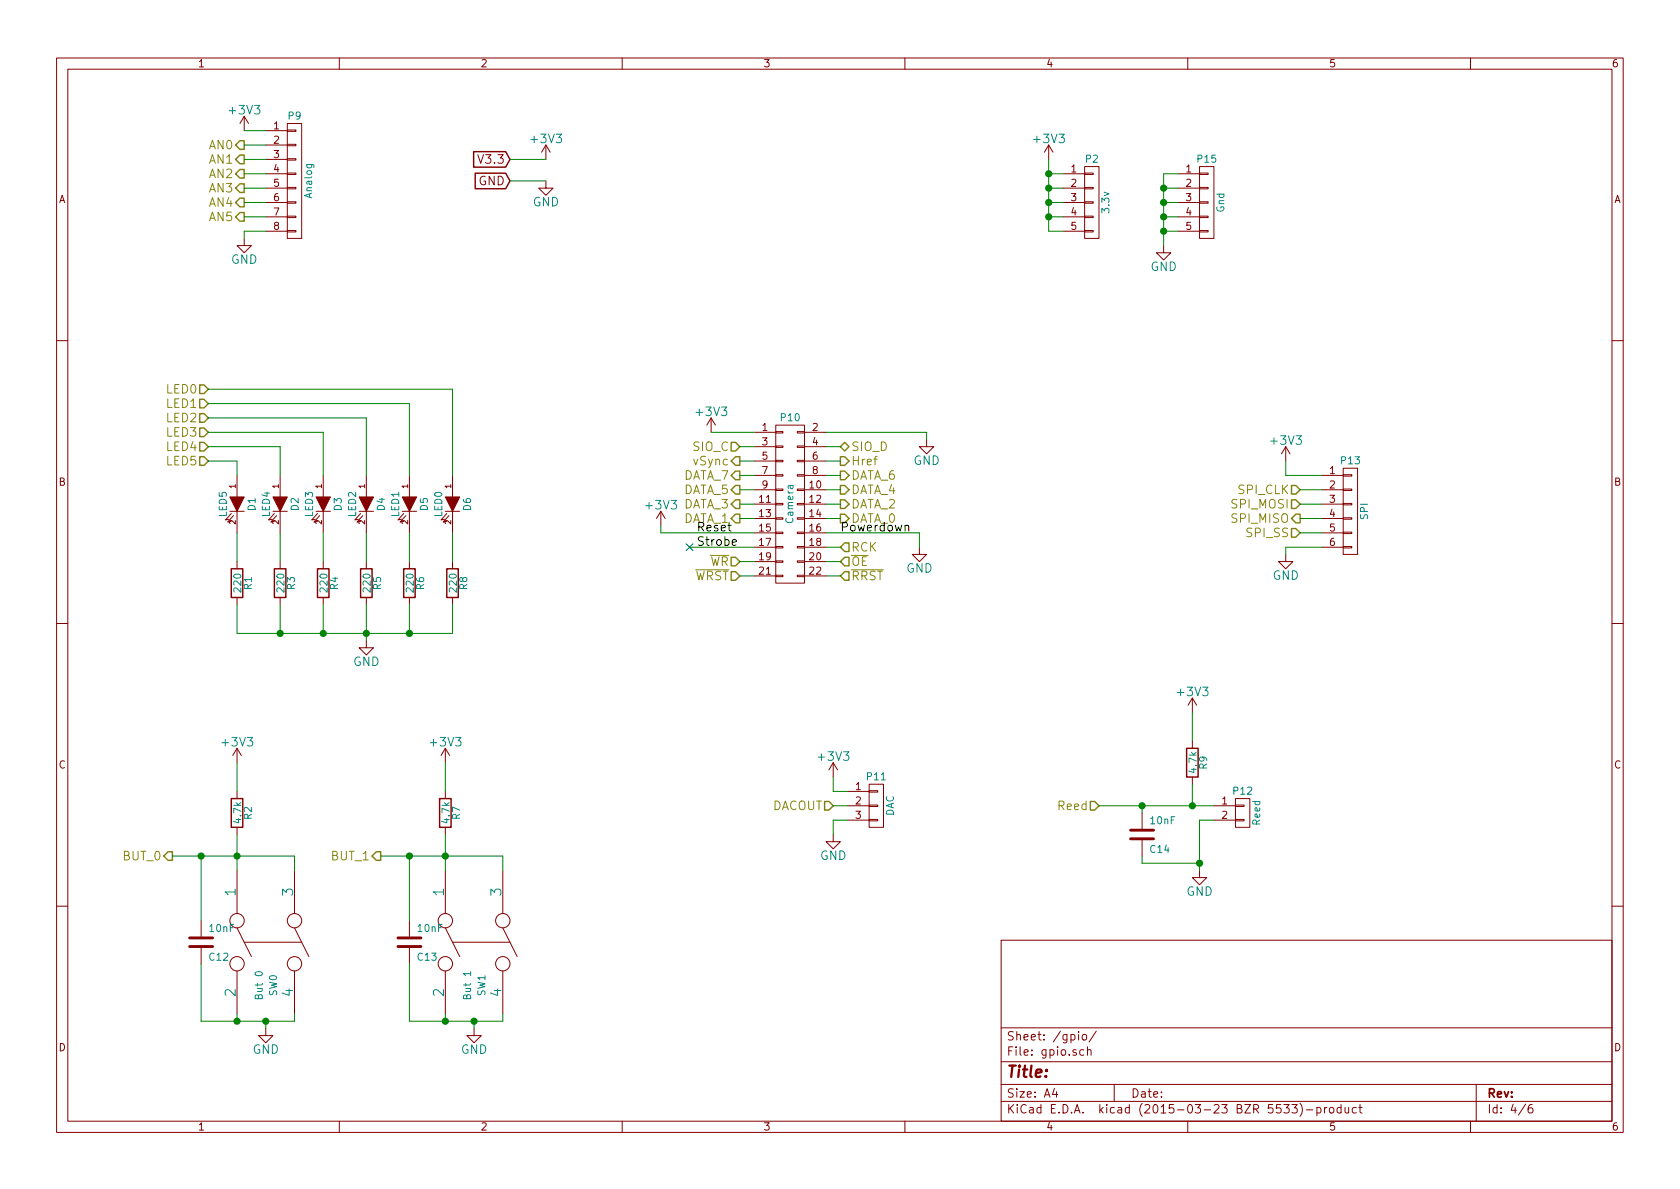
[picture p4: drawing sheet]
EESchema Schematic File Version 2
LIBS:power
LIBS:device
LIBS:transistors
LIBS:conn
LIBS:linear
LIBS:regul
LIBS:74xx
LIBS:cmos4000
LIBS:adc-dac
LIBS:memory
LIBS:xilinx
LIBS:special
LIBS:microcontrollers
LIBS:dsp
LIBS:microchip
LIBS:analog_switches
LIBS:motorola
LIBS:texas
LIBS:intel
LIBS:audio
LIBS:interface
LIBS:digital-audio
LIBS:philips
LIBS:display
LIBS:cypress
LIBS:siliconi
LIBS:opto
LIBS:atmel
LIBS:contrib
LIBS:valves
LIBS:pic18f46k60
LIBS:dspic33fj32gs606
LIBS:l293
LIBS:mcp2200
LIBS:lv8405v
LIBS:33vReg
LIBS:RoboticsMKII-cache
EELAYER 25 0
EELAYER END
$Descr A4 11693 8268
encoding utf-8
Sheet 4 6
Title ""
Date ""
Rev ""
Comp ""
Comment1 ""
Comment2 ""
Comment3 ""
Comment4 ""
$EndDescr
Text HLabel 1700 1000 0    60   Output ~ 0
AN0
Text HLabel 1700 1100 0    60   Output ~ 0
AN1
Text HLabel 1700 1200 0    60   Output ~ 0
AN2
Text HLabel 1700 1300 0    60   Output ~ 0
AN3
Text HLabel 1700 1400 0    60   Output ~ 0
AN4
Text HLabel 1700 1500 0    60   Output ~ 0
AN5
Text HLabel 1450 2700 0    60   Input ~ 0
LED0
Text HLabel 1450 2800 0    60   Input ~ 0
LED1
Text HLabel 1450 2900 0    60   Input ~ 0
LED2
Text HLabel 1450 3000 0    60   Input ~ 0
LED3
Text HLabel 1450 3100 0    60   Input ~ 0
LED4
$Comp
L LED D2
U 1 1
P 1950 3500
F 0 "D2" H 1950 3600 50  0000 C CNN
F 1 "LED4" H 1950 3400 50  0000 C CNN
F 2 "LEDs:LED-1206" H 1950 3500 60  0001 C CNN
F 3 "" H 1950 3500 60  0000 C CNN
	1    1950 3500
	0    1    1    0   
$EndComp
$Comp
L LED D3
U 1 1
P 2250 3500
F 0 "D3" H 2250 3600 50  0000 C CNN
F 1 "LED3" H 2250 3400 50  0000 C CNN
F 2 "LEDs:LED-1206" H 2250 3500 60  0001 C CNN
F 3 "" H 2250 3500 60  0000 C CNN
	1    2250 3500
	0    1    1    0   
$EndComp
$Comp
L LED D4
U 1 1
P 2550 3500
F 0 "D4" H 2550 3600 50  0000 C CNN
F 1 "LED2" H 2550 3400 50  0000 C CNN
F 2 "LEDs:LED-1206" H 2550 3500 60  0001 C CNN
F 3 "" H 2550 3500 60  0000 C CNN
	1    2550 3500
	0    1    1    0   
$EndComp
$Comp
L LED D5
U 1 1
P 2850 3500
F 0 "D5" H 2850 3600 50  0000 C CNN
F 1 "LED1" H 2850 3400 50  0000 C CNN
F 2 "LEDs:LED-1206" H 2850 3500 60  0001 C CNN
F 3 "" H 2850 3500 60  0000 C CNN
	1    2850 3500
	0    1    1    0   
$EndComp
$Comp
L LED D6
U 1 1
P 3150 3500
F 0 "D6" H 3150 3600 50  0000 C CNN
F 1 "LED0" H 3150 3400 50  0000 C CNN
F 2 "LEDs:LED-1206" H 3150 3500 60  0001 C CNN
F 3 "" H 3150 3500 60  0000 C CNN
	1    3150 3500
	0    1    1    0   
$EndComp
$Comp
L R R3
U 1 1
P 1950 4050
F 0 "R3" V 2030 4050 50  0000 C CNN
F 1 "220" V 1957 4051 50  0000 C CNN
F 2 "Resistors_SMD:R_1206" V 1880 4050 30  0001 C CNN
F 3 "" H 1950 4050 30  0000 C CNN
	1    1950 4050
	1    0    0    -1  
$EndComp
$Comp
L +3V3 #PWR025
U 1 1
P 3800 1100
F 0 "#PWR025" H 3800 950 60  0001 C CNN
F 1 "+3V3" H 3800 1240 60  0000 C CNN
F 2 "" H 3800 1100 60  0000 C CNN
F 3 "" H 3800 1100 60  0000 C CNN
	1    3800 1100
	1    0    0    -1  
$EndComp
$Comp
L GND #PWR026
U 1 1
P 3800 1250
F 0 "#PWR026" H 3800 1000 60  0001 C CNN
F 1 "GND" H 3800 1100 60  0000 C CNN
F 2 "" H 3800 1250 60  0000 C CNN
F 3 "" H 3800 1250 60  0000 C CNN
	1    3800 1250
	1    0    0    -1  
$EndComp
Text GLabel 3550 1100 0    60   Input ~ 0
V3.3
Text GLabel 3550 1250 0    60   Input ~ 0
GND
$Comp
L GND #PWR027
U 1 1
P 2550 4450
F 0 "#PWR027" H 2550 4200 60  0001 C CNN
F 1 "GND" H 2550 4300 60  0000 C CNN
F 2 "" H 2550 4450 60  0000 C CNN
F 3 "" H 2550 4450 60  0000 C CNN
	1    2550 4450
	1    0    0    -1  
$EndComp
$Comp
L R R4
U 1 1
P 2250 4050
F 0 "R4" V 2330 4050 50  0000 C CNN
F 1 "220" V 2257 4051 50  0000 C CNN
F 2 "Resistors_SMD:R_1206" V 2180 4050 30  0001 C CNN
F 3 "" H 2250 4050 30  0000 C CNN
	1    2250 4050
	1    0    0    -1  
$EndComp
$Comp
L R R5
U 1 1
P 2550 4050
F 0 "R5" V 2630 4050 50  0000 C CNN
F 1 "220" V 2557 4051 50  0000 C CNN
F 2 "Resistors_SMD:R_1206" V 2480 4050 30  0001 C CNN
F 3 "" H 2550 4050 30  0000 C CNN
	1    2550 4050
	1    0    0    -1  
$EndComp
$Comp
L R R6
U 1 1
P 2850 4050
F 0 "R6" V 2930 4050 50  0000 C CNN
F 1 "220" V 2857 4051 50  0000 C CNN
F 2 "Resistors_SMD:R_1206" V 2780 4050 30  0001 C CNN
F 3 "" H 2850 4050 30  0000 C CNN
	1    2850 4050
	1    0    0    -1  
$EndComp
$Comp
L R R8
U 1 1
P 3150 4050
F 0 "R8" V 3230 4050 50  0000 C CNN
F 1 "220" V 3157 4051 50  0000 C CNN
F 2 "Resistors_SMD:R_1206" V 3080 4050 30  0001 C CNN
F 3 "" H 3150 4050 30  0000 C CNN
	1    3150 4050
	1    0    0    -1  
$EndComp
$Comp
L DPST SW0
U 1 1
P 1850 6550
F 0 "SW0" H 2150 6600 50  0000 C CNN
F 1 "But 0" H 2150 6500 50  0000 C CNN
F 2 "Buttons_Switches_SMD:SW_SPST_PTS645" H 1850 6550 60  0001 C CNN
F 3 "" H 1850 6550 60  0000 C CNN
	1    1850 6550
	0    1    1    0   
$EndComp
$Comp
L GND #PWR028
U 1 1
P 1850 7150
F 0 "#PWR028" H 1850 6900 60  0001 C CNN
F 1 "GND" H 1850 7000 60  0000 C CNN
F 2 "" H 1850 7150 60  0000 C CNN
F 3 "" H 1850 7150 60  0000 C CNN
	1    1850 7150
	1    0    0    -1  
$EndComp
$Comp
L R R2
U 1 1
P 1650 5650
F 0 "R2" V 1730 5650 50  0000 C CNN
F 1 "4.7k" V 1657 5651 50  0000 C CNN
F 2 "Resistors_SMD:R_1206" V 1580 5650 30  0001 C CNN
F 3 "" H 1650 5650 30  0000 C CNN
	1    1650 5650
	1    0    0    -1  
$EndComp
$Comp
L +3V3 #PWR029
U 1 1
P 1650 5300
F 0 "#PWR029" H 1650 5150 60  0001 C CNN
F 1 "+3V3" H 1650 5440 60  0000 C CNN
F 2 "" H 1650 5300 60  0000 C CNN
F 3 "" H 1650 5300 60  0000 C CNN
	1    1650 5300
	1    0    0    -1  
$EndComp
$Comp
L DPST SW1
U 1 1
P 3300 6550
F 0 "SW1" H 3600 6600 50  0000 C CNN
F 1 "But 1" H 3600 6500 50  0000 C CNN
F 2 "Buttons_Switches_SMD:SW_SPST_PTS645" H 3300 6550 60  0001 C CNN
F 3 "" H 3300 6550 60  0000 C CNN
	1    3300 6550
	0    1    1    0   
$EndComp
$Comp
L GND #PWR030
U 1 1
P 3300 7150
F 0 "#PWR030" H 3300 6900 60  0001 C CNN
F 1 "GND" H 3300 7000 60  0000 C CNN
F 2 "" H 3300 7150 60  0000 C CNN
F 3 "" H 3300 7150 60  0000 C CNN
	1    3300 7150
	1    0    0    -1  
$EndComp
$Comp
L R R7
U 1 1
P 3100 5650
F 0 "R7" V 3180 5650 50  0000 C CNN
F 1 "4.7k" V 3107 5651 50  0000 C CNN
F 2 "Resistors_SMD:R_1206" V 3030 5650 30  0001 C CNN
F 3 "" H 3100 5650 30  0000 C CNN
	1    3100 5650
	1    0    0    -1  
$EndComp
$Comp
L +3V3 #PWR031
U 1 1
P 3100 5300
F 0 "#PWR031" H 3100 5150 60  0001 C CNN
F 1 "+3V3" H 3100 5440 60  0000 C CNN
F 2 "" H 3100 5300 60  0000 C CNN
F 3 "" H 3100 5300 60  0000 C CNN
	1    3100 5300
	1    0    0    -1  
$EndComp
Text HLabel 2650 5950 0    60   Output ~ 0
BUT_1
Text HLabel 1200 5950 0    60   Output ~ 0
BUT_0
Text HLabel 5150 3100 0    60   Input ~ 0
SIO_C
Text HLabel 5850 3100 2    60   BiDi ~ 0
SIO_D
Text HLabel 5150 3200 0    60   Output ~ 0
vSync
Text HLabel 5850 3200 2    60   Output ~ 0
Href
Text HLabel 5150 3300 0    60   Output ~ 0
DATA_7
Text HLabel 5150 3400 0    60   Output ~ 0
DATA_5
Text HLabel 5150 3500 0    60   Output ~ 0
DATA_3
Text HLabel 5150 3600 0    60   Output ~ 0
DATA_1
Text HLabel 5850 3300 2    60   Output ~ 0
DATA_6
Text HLabel 5850 3400 2    60   Output ~ 0
DATA_4
Text HLabel 5850 3500 2    60   Output ~ 0
DATA_2
Text HLabel 5850 3600 2    60   Output ~ 0
DATA_0
Text HLabel 5850 3800 2    60   Input ~ 0
RCK
Text HLabel 5150 3900 0    60   Input ~ 0
~WR
Text HLabel 5850 3900 2    60   Input ~ 0
~OE
Text HLabel 5150 4000 0    60   Input ~ 0
~WRST
Text HLabel 5850 4000 2    60   Input ~ 0
~RRST
$Comp
L CONN_02X11 P10
U 1 1
P 5500 3500
F 0 "P10" H 5500 4100 50  0000 C CNN
F 1 "Camera" V 5500 3500 50  0000 C CNN
F 2 "Pin_Headers:Pin_Header_Straight_2x11" H 5500 2300 60  0001 C CNN
F 3 "" H 5500 2300 60  0000 C CNN
	1    5500 3500
	1    0    0    -1  
$EndComp
$Comp
L +3V3 #PWR032
U 1 1
P 4950 3000
F 0 "#PWR032" H 4950 2850 60  0001 C CNN
F 1 "+3V3" H 4950 3140 60  0000 C CNN
F 2 "" H 4950 3000 60  0000 C CNN
F 3 "" H 4950 3000 60  0000 C CNN
	1    4950 3000
	1    0    0    -1  
$EndComp
$Comp
L GND #PWR033
U 1 1
P 6450 3050
F 0 "#PWR033" H 6450 2800 60  0001 C CNN
F 1 "GND" H 6450 2900 60  0000 C CNN
F 2 "" H 6450 3050 60  0000 C CNN
F 3 "" H 6450 3050 60  0000 C CNN
	1    6450 3050
	1    0    0    -1  
$EndComp
Text HLabel 9050 3400 0    60   Input ~ 0
SPI_CLK
Text HLabel 9050 3500 0    60   Input ~ 0
SPI_MOSI
Text HLabel 9050 3600 0    60   Output ~ 0
SPI_MISO
Text HLabel 9050 3700 0    60   Input ~ 0
SPI_SS
$Comp
L +3V3 #PWR034
U 1 1
P 8950 3200
F 0 "#PWR034" H 8950 3050 60  0001 C CNN
F 1 "+3V3" H 8950 3340 60  0000 C CNN
F 2 "" H 8950 3200 60  0000 C CNN
F 3 "" H 8950 3200 60  0000 C CNN
	1    8950 3200
	1    0    0    -1  
$EndComp
$Comp
L GND #PWR035
U 1 1
P 8950 3850
F 0 "#PWR035" H 8950 3600 60  0001 C CNN
F 1 "GND" H 8950 3700 60  0000 C CNN
F 2 "" H 8950 3850 60  0000 C CNN
F 3 "" H 8950 3850 60  0000 C CNN
	1    8950 3850
	1    0    0    -1  
$EndComp
$Comp
L CONN_01X06 P13
U 1 1
P 9400 3550
F 0 "P13" H 9400 3900 50  0000 C CNN
F 1 "SPI" V 9500 3550 50  0000 C CNN
F 2 "Pin_Headers:Pin_Header_Straight_1x06" H 9400 3550 60  0001 C CNN
F 3 "" H 9400 3550 60  0000 C CNN
	1    9400 3550
	1    0    0    -1  
$EndComp
$Comp
L CONN_01X03 P11
U 1 1
P 6100 5600
F 0 "P11" H 6100 5800 50  0000 C CNN
F 1 "DAC" V 6200 5600 50  0000 C CNN
F 2 "Pin_Headers:Pin_Header_Straight_1x03" H 6100 5600 60  0001 C CNN
F 3 "" H 6100 5600 60  0000 C CNN
	1    6100 5600
	1    0    0    -1  
$EndComp
$Comp
L GND #PWR036
U 1 1
P 5800 5800
F 0 "#PWR036" H 5800 5550 60  0001 C CNN
F 1 "GND" H 5800 5650 60  0000 C CNN
F 2 "" H 5800 5800 60  0000 C CNN
F 3 "" H 5800 5800 60  0000 C CNN
	1    5800 5800
	1    0    0    -1  
$EndComp
$Comp
L +3V3 #PWR037
U 1 1
P 5800 5400
F 0 "#PWR037" H 5800 5250 60  0001 C CNN
F 1 "+3V3" H 5800 5540 60  0000 C CNN
F 2 "" H 5800 5400 60  0000 C CNN
F 3 "" H 5800 5400 60  0000 C CNN
	1    5800 5400
	1    0    0    -1  
$EndComp
Text HLabel 5800 5600 0    60   Input ~ 0
DACOUT
$Comp
L GND #PWR038
U 1 1
P 8350 6050
F 0 "#PWR038" H 8350 5800 60  0001 C CNN
F 1 "GND" H 8350 5900 60  0000 C CNN
F 2 "" H 8350 6050 60  0000 C CNN
F 3 "" H 8350 6050 60  0000 C CNN
	1    8350 6050
	1    0    0    -1  
$EndComp
$Comp
L +3V3 #PWR039
U 1 1
P 8300 4950
F 0 "#PWR039" H 8300 4800 60  0001 C CNN
F 1 "+3V3" H 8300 5090 60  0000 C CNN
F 2 "" H 8300 4950 60  0000 C CNN
F 3 "" H 8300 4950 60  0000 C CNN
	1    8300 4950
	1    0    0    -1  
$EndComp
Text HLabel 7650 5600 0    60   Input ~ 0
Reed
Text HLabel 1450 3200 0    60   Input ~ 0
LED5
$Comp
L LED D1
U 1 1
P 1650 3500
F 0 "D1" H 1650 3600 50  0000 C CNN
F 1 "LED5" H 1650 3400 50  0000 C CNN
F 2 "LEDs:LED-1206" H 1650 3500 60  0001 C CNN
F 3 "" H 1650 3500 60  0000 C CNN
	1    1650 3500
	0    1    1    0   
$EndComp
$Comp
L R R1
U 1 1
P 1650 4050
F 0 "R1" V 1730 4050 50  0000 C CNN
F 1 "220" V 1657 4051 50  0000 C CNN
F 2 "Resistors_SMD:R_1206" V 1580 4050 30  0001 C CNN
F 3 "" H 1650 4050 30  0000 C CNN
	1    1650 4050
	1    0    0    -1  
$EndComp
$Comp
L +3V3 #PWR040
U 1 1
P 1700 900
F 0 "#PWR040" H 1700 750 60  0001 C CNN
F 1 "+3V3" H 1700 1040 60  0000 C CNN
F 2 "" H 1700 900 60  0000 C CNN
F 3 "" H 1700 900 60  0000 C CNN
	1    1700 900 
	1    0    0    -1  
$EndComp
$Comp
L GND #PWR041
U 1 1
P 1700 1650
F 0 "#PWR041" H 1700 1400 60  0001 C CNN
F 1 "GND" H 1700 1500 60  0000 C CNN
F 2 "" H 1700 1650 60  0000 C CNN
F 3 "" H 1700 1650 60  0000 C CNN
	1    1700 1650
	1    0    0    -1  
$EndComp
$Comp
L CONN_01X08 P9
U 1 1
P 2050 1250
F 0 "P9" H 2050 1700 50  0000 C CNN
F 1 "Analog" V 2150 1250 50  0000 C CNN
F 2 "Pin_Headers:Pin_Header_Straight_1x08" H 2050 1250 60  0001 C CNN
F 3 "" H 2050 1250 60  0000 C CNN
	1    2050 1250
	1    0    0    -1  
$EndComp
$Comp
L C C12
U 1 1
P 1400 6550
F 0 "C12" H 1450 6650 50  0000 L CNN
F 1 "10nF" H 1450 6450 50  0000 L CNN
F 2 "Capacitors_SMD:C_1206" H 1438 6400 30  0001 C CNN
F 3 "" H 1400 6550 60  0000 C CNN
	1    1400 6550
	1    0    0    1   
$EndComp
$Comp
L C C13
U 1 1
P 2850 6550
F 0 "C13" H 2900 6650 50  0000 L CNN
F 1 "10nF" H 2900 6450 50  0000 L CNN
F 2 "Capacitors_SMD:C_1206" H 2888 6400 30  0001 C CNN
F 3 "" H 2850 6550 60  0000 C CNN
	1    2850 6550
	1    0    0    1   
$EndComp
$Comp
L CONN_01X02 P12
U 1 1
P 8650 5650
F 0 "P12" H 8650 5800 50  0000 C CNN
F 1 "Reed" V 8750 5650 50  0000 C CNN
F 2 "Pin_Headers:Pin_Header_Straight_1x02" H 8650 5650 60  0001 C CNN
F 3 "" H 8650 5650 60  0000 C CNN
	1    8650 5650
	1    0    0    -1  
$EndComp
$Comp
L R R9
U 1 1
P 8300 5300
F 0 "R9" V 8380 5300 50  0000 C CNN
F 1 "4.7k" V 8307 5301 50  0000 C CNN
F 2 "Resistors_SMD:R_1206" V 8230 5300 30  0001 C CNN
F 3 "" H 8300 5300 30  0000 C CNN
	1    8300 5300
	1    0    0    -1  
$EndComp
$Comp
L C C14
U 1 1
P 7950 5800
F 0 "C14" H 8000 5900 50  0000 L CNN
F 1 "10nF" H 8000 5700 50  0000 L CNN
F 2 "Capacitors_SMD:C_1206" H 7988 5650 30  0001 C CNN
F 3 "" H 7950 5800 60  0000 C CNN
	1    7950 5800
	1    0    0    1   
$EndComp
Text Label 4850 3700 0    60   ~ 0
Reset
Text Label 5850 3700 0    60   ~ 0
Powerdown
Text Label 4850 3800 0    60   ~ 0
Strobe
$Comp
L +3V3 #PWR042
U 1 1
P 4600 3650
F 0 "#PWR042" H 4600 3500 60  0001 C CNN
F 1 "+3V3" H 4600 3790 60  0000 C CNN
F 2 "" H 4600 3650 60  0000 C CNN
F 3 "" H 4600 3650 60  0000 C CNN
	1    4600 3650
	1    0    0    -1  
$EndComp
$Comp
L GND #PWR043
U 1 1
P 6400 3800
F 0 "#PWR043" H 6400 3550 60  0001 C CNN
F 1 "GND" H 6400 3650 60  0000 C CNN
F 2 "" H 6400 3800 60  0000 C CNN
F 3 "" H 6400 3800 60  0000 C CNN
	1    6400 3800
	1    0    0    -1  
$EndComp
NoConn ~ 4800 3800
$Comp
L CONN_01X05 P2
U 1 1
P 7600 1400
F 0 "P2" H 7600 1700 50  0000 C CNN
F 1 "3.3v" V 7700 1400 50  0000 C CNN
F 2 "Pin_Headers:Pin_Header_Straight_1x05" H 7600 1400 60  0001 C CNN
F 3 "" H 7600 1400 60  0000 C CNN
	1    7600 1400
	1    0    0    -1  
$EndComp
$Comp
L CONN_01X05 P15
U 1 1
P 8400 1400
F 0 "P15" H 8400 1700 50  0000 C CNN
F 1 "Gnd" V 8500 1400 50  0000 C CNN
F 2 "Pin_Headers:Pin_Header_Straight_1x05" H 8400 1400 60  0001 C CNN
F 3 "" H 8400 1400 60  0000 C CNN
	1    8400 1400
	1    0    0    -1  
$EndComp
$Comp
L GND #PWR044
U 1 1
P 8100 1700
F 0 "#PWR044" H 8100 1450 60  0001 C CNN
F 1 "GND" H 8100 1550 60  0000 C CNN
F 2 "" H 8100 1700 60  0000 C CNN
F 3 "" H 8100 1700 60  0000 C CNN
	1    8100 1700
	1    0    0    -1  
$EndComp
Wire Wire Line
	1850 1000 1700 1000
Wire Wire Line
	1700 1100 1850 1100
Wire Wire Line
	1850 1200 1700 1200
Wire Wire Line
	1700 1300 1850 1300
Wire Wire Line
	1850 1400 1700 1400
Wire Wire Line
	1700 1500 1850 1500
Wire Wire Line
	3800 1250 3550 1250
Wire Wire Line
	3550 1100 3800 1100
Wire Wire Line
	2550 4200 2550 4450
Wire Wire Line
	3150 4400 3150 4200
Wire Wire Line
	2850 4400 2850 4200
Connection ~ 2850 4400
Connection ~ 2550 4400
Wire Wire Line
	2250 4400 2250 4200
Wire Wire Line
	1950 4200 1950 4400
Connection ~ 2250 4400
Wire Wire Line
	1950 3700 1950 3900
Wire Wire Line
	2250 3700 2250 3900
Wire Wire Line
	2550 3700 2550 3900
Wire Wire Line
	2850 3700 2850 3900
Wire Wire Line
	3150 3700 3150 3900
Wire Wire Line
	1950 3300 1950 3100
Wire Wire Line
	1950 3100 1450 3100
Wire Wire Line
	1450 3000 2250 3000
Wire Wire Line
	2250 3000 2250 3300
Wire Wire Line
	2550 3300 2550 2900
Wire Wire Line
	2550 2900 1450 2900
Wire Wire Line
	1450 2800 2850 2800
Wire Wire Line
	2850 2800 2850 3300
Wire Wire Line
	3150 3300 3150 2700
Wire Wire Line
	3150 2700 1450 2700
Wire Wire Line
	1650 5800 1650 6050
Wire Wire Line
	1200 5950 2050 5950
Wire Wire Line
	2050 5950 2050 6050
Connection ~ 1650 5950
Wire Wire Line
	1650 5300 1650 5500
Wire Wire Line
	1850 7100 1850 7150
Wire Wire Line
	1400 7100 2050 7100
Wire Wire Line
	1650 7100 1650 7050
Wire Wire Line
	2050 7100 2050 7050
Connection ~ 1850 7100
Wire Wire Line
	3100 5800 3100 6050
Wire Wire Line
	2650 5950 3500 5950
Wire Wire Line
	3500 5950 3500 6050
Connection ~ 3100 5950
Wire Wire Line
	3100 5300 3100 5500
Wire Wire Line
	3300 7100 3300 7150
Wire Wire Line
	2850 7100 3500 7100
Wire Wire Line
	3100 7100 3100 7050
Wire Wire Line
	3500 7100 3500 7050
Connection ~ 3300 7100
Wire Wire Line
	5750 3000 6450 3000
Wire Wire Line
	5150 3100 5250 3100
Wire Wire Line
	5150 3200 5250 3200
Wire Wire Line
	5150 3300 5250 3300
Wire Wire Line
	5150 3400 5250 3400
Wire Wire Line
	5150 3500 5250 3500
Wire Wire Line
	5150 3600 5250 3600
Wire Wire Line
	4600 3700 5250 3700
Wire Wire Line
	4800 3800 5250 3800
Wire Wire Line
	5150 3900 5250 3900
Wire Wire Line
	5850 3900 5750 3900
Wire Wire Line
	5850 3800 5750 3800
Wire Wire Line
	5750 3700 6400 3700
Wire Wire Line
	5850 3600 5750 3600
Wire Wire Line
	5850 3500 5750 3500
Wire Wire Line
	5850 3100 5750 3100
Wire Wire Line
	5850 3200 5750 3200
Wire Wire Line
	5850 3300 5750 3300
Wire Wire Line
	5850 3400 5750 3400
Wire Wire Line
	5850 4000 5750 4000
Wire Wire Line
	5150 4000 5250 4000
Wire Wire Line
	4950 3000 5250 3000
Wire Wire Line
	6450 3000 6450 3050
Wire Wire Line
	9200 3300 8950 3300
Wire Wire Line
	9200 3500 9050 3500
Wire Wire Line
	9050 3600 9200 3600
Wire Wire Line
	9200 3700 9050 3700
Wire Wire Line
	9200 3400 9050 3400
Wire Wire Line
	9200 3800 8950 3800
Wire Wire Line
	8950 3800 8950 3850
Wire Wire Line
	5800 5800 5800 5700
Wire Wire Line
	5800 5700 5900 5700
Wire Wire Line
	5800 5600 5900 5600
Wire Wire Line
	5900 5500 5800 5500
Wire Wire Line
	5800 5500 5800 5400
Wire Wire Line
	8350 5700 8350 6050
Wire Wire Line
	8350 5700 8450 5700
Wire Wire Line
	7650 5600 8450 5600
Wire Wire Line
	1650 4200 1650 4400
Wire Wire Line
	1650 3700 1650 3900
Wire Wire Line
	1650 3300 1650 3200
Wire Wire Line
	1650 3200 1450 3200
Wire Wire Line
	1700 900  1850 900 
Wire Wire Line
	1850 1600 1700 1600
Wire Wire Line
	1700 1600 1700 1650
Wire Wire Line
	8300 5450 8300 5600
Wire Wire Line
	8300 4950 8300 5150
Connection ~ 8300 5600
Wire Wire Line
	8350 6000 7950 6000
Connection ~ 8350 6000
Wire Wire Line
	1650 4400 3150 4400
Connection ~ 1950 4400
Wire Wire Line
	1400 7100 1400 6700
Connection ~ 1650 7100
Wire Wire Line
	1400 5950 1400 6400
Connection ~ 1400 5950
Wire Wire Line
	2850 7100 2850 6700
Connection ~ 3100 7100
Wire Wire Line
	2850 6400 2850 5950
Connection ~ 2850 5950
Wire Wire Line
	7950 5600 7950 5650
Connection ~ 7950 5600
Wire Wire Line
	7950 6000 7950 5950
Wire Wire Line
	4600 3700 4600 3650
Wire Wire Line
	6400 3700 6400 3800
Wire Wire Line
	8950 3300 8950 3200
Wire Wire Line
	8100 1700 8100 1200
Wire Wire Line
	8100 1200 8200 1200
Wire Wire Line
	8200 1300 8100 1300
Connection ~ 8100 1300
Wire Wire Line
	8100 1400 8200 1400
Connection ~ 8100 1400
Wire Wire Line
	8200 1500 8100 1500
Connection ~ 8100 1500
Wire Wire Line
	8200 1600 8100 1600
Connection ~ 8100 1600
$Comp
L +3V3 #PWR045
U 1 1
P 7300 1100
F 0 "#PWR045" H 7300 950 60  0001 C CNN
F 1 "+3V3" H 7300 1240 60  0000 C CNN
F 2 "" H 7300 1100 60  0000 C CNN
F 3 "" H 7300 1100 60  0000 C CNN
	1    7300 1100
	1    0    0    -1  
$EndComp
Wire Wire Line
	7400 1200 7300 1200
Wire Wire Line
	7300 1100 7300 1600
Wire Wire Line
	7300 1300 7400 1300
Connection ~ 7300 1200
Wire Wire Line
	7300 1400 7400 1400
Connection ~ 7300 1300
Wire Wire Line
	7300 1500 7400 1500
Connection ~ 7300 1400
Wire Wire Line
	7300 1600 7400 1600
Connection ~ 7300 1500
$EndSCHEMATC
